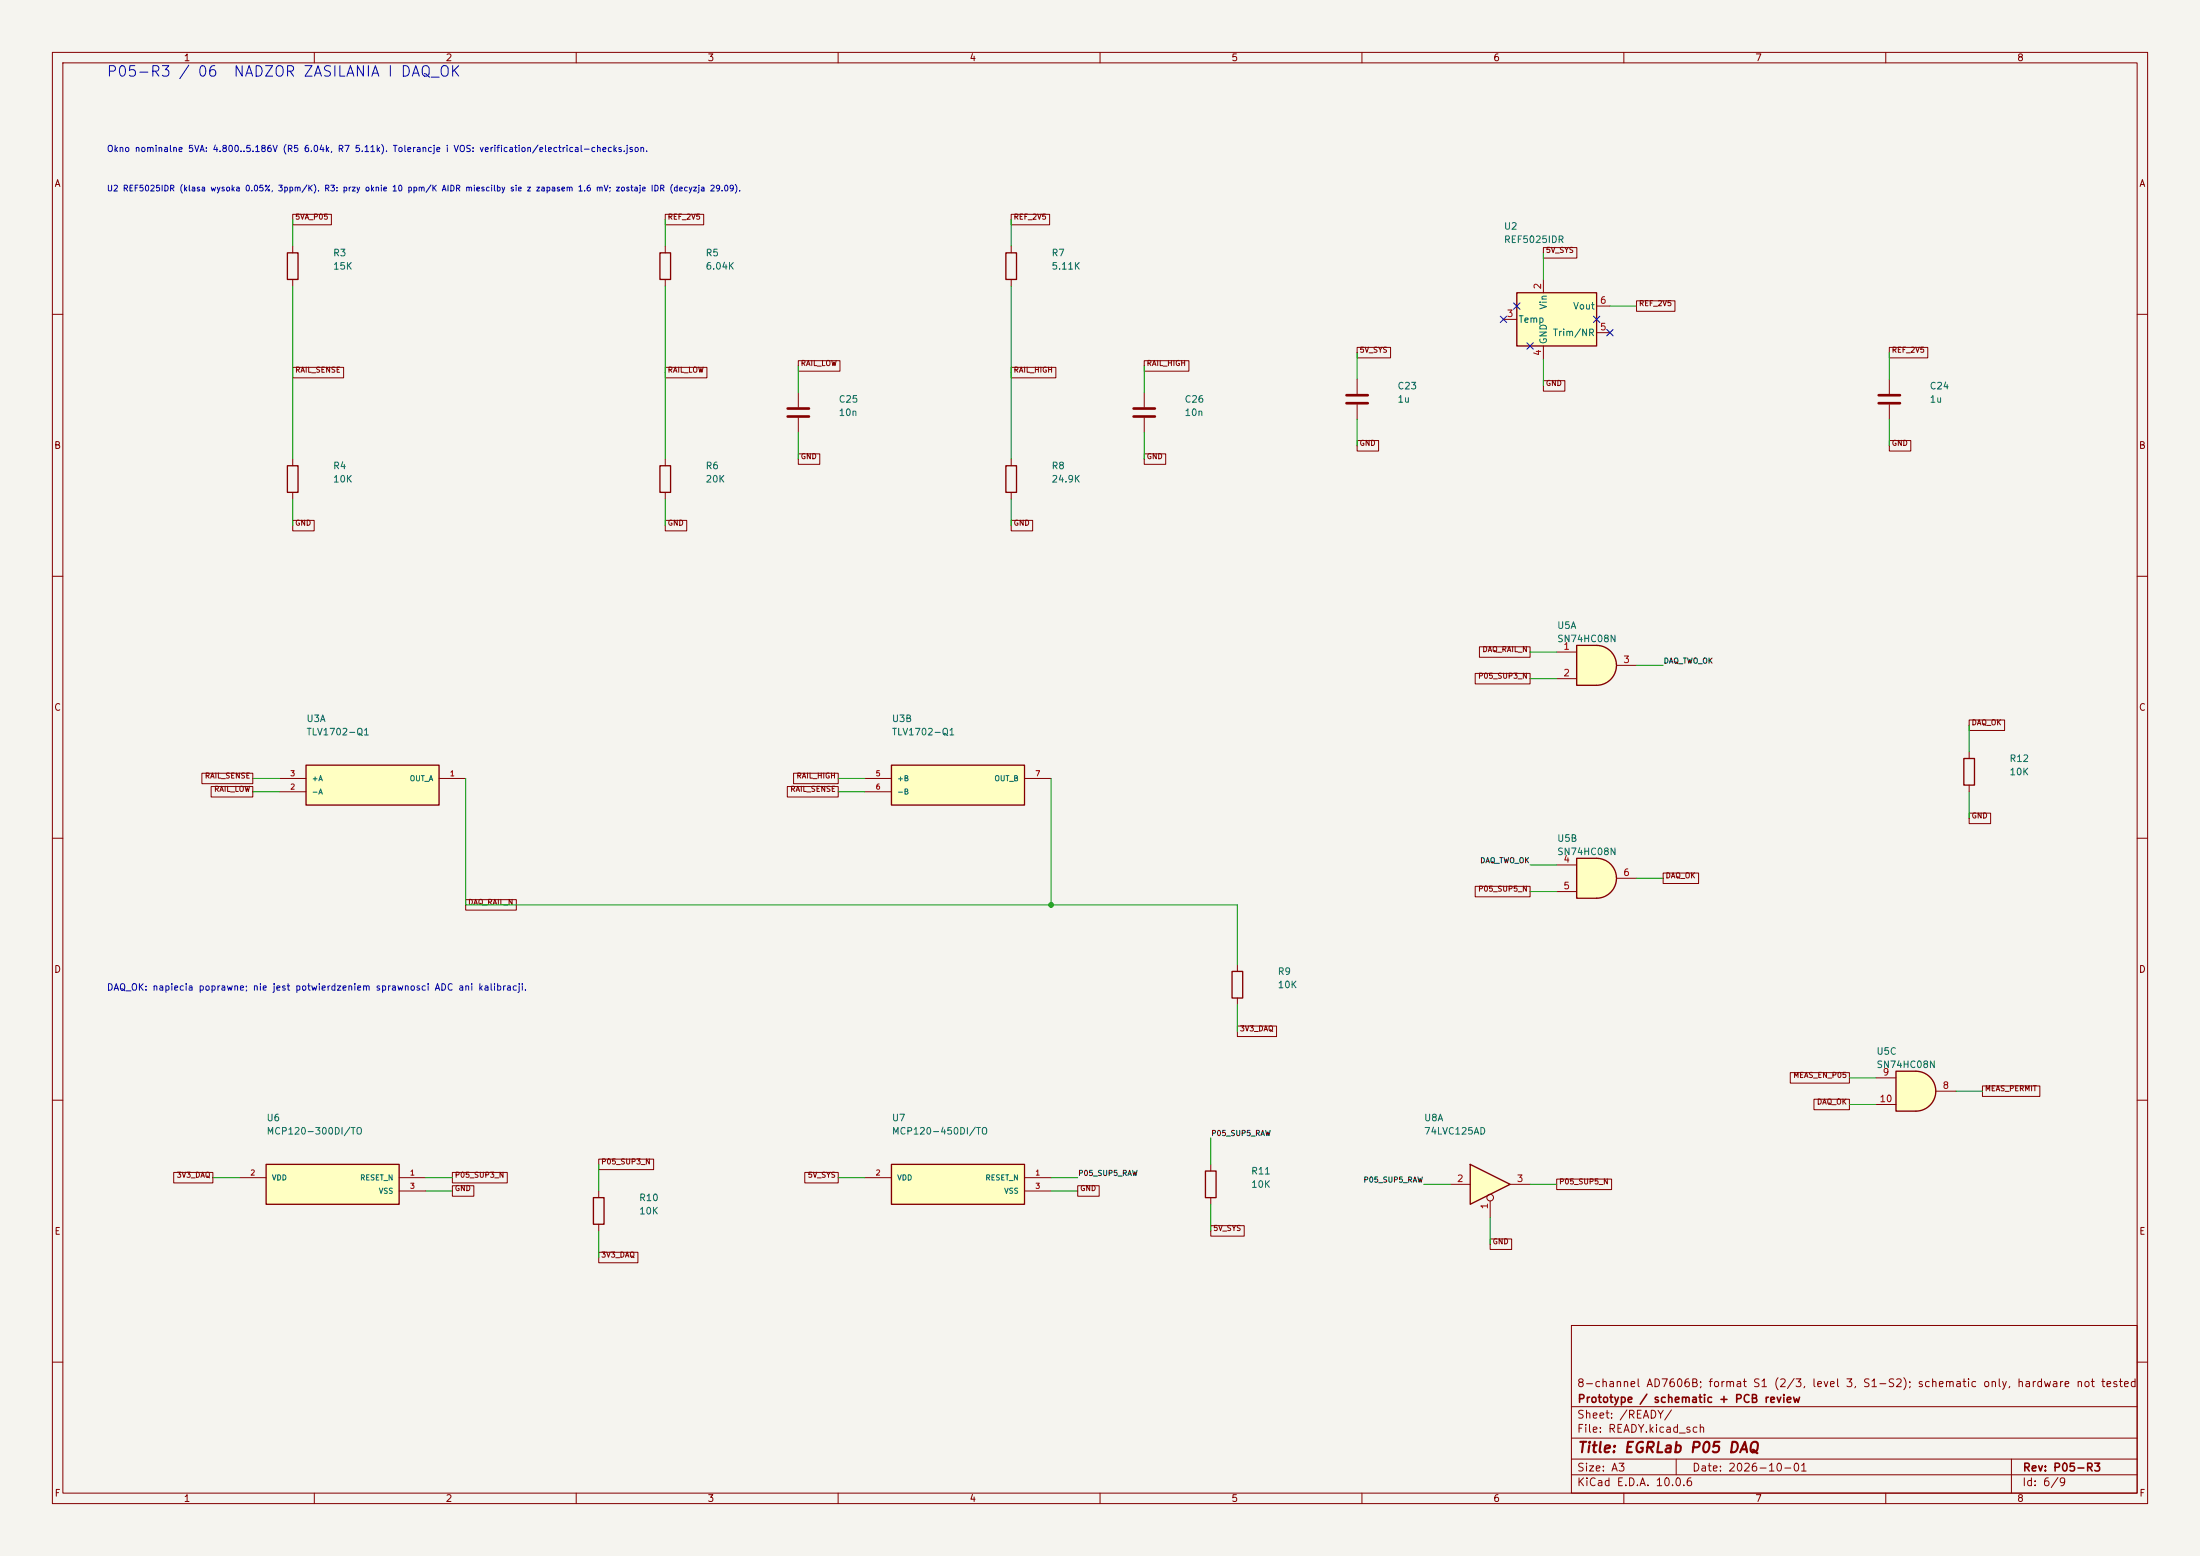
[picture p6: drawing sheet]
(kicad_sch (version 20250114) (generator "eeschema") (paper "A3") (title_block (title "EGRLab P05 DAQ") (date "2026-10-01") (rev "P05-R3") (company "Prototype / schematic + PCB review") (comment 1 "8-channel AD7606B; format S1 (2/3, level 3, S1-S2); schematic only, hardware not tested"))(lib_symbols (symbol "P05:R" (pin_numbers (hide yes)) (pin_names (offset 0)) (exclude_from_sim no) (in_bom yes) (on_board yes) (in_pos_files yes) (duplicate_pin_numbers_are_jumpers no) (symbol "R_0_1" (rectangle (start -1.016 -2.54) (end 1.016 2.54) (stroke (width 0.254) (type default)) (fill (type none)))) (symbol "R_1_1" (pin passive line (at 0 3.81 270) (length 1.27) (name "" (effects (font (size 1.27 1.27)))) (number "1" (effects (font (size 1.27 1.27))))) (pin passive line (at 0 -3.81 90) (length 1.27) (name "" (effects (font (size 1.27 1.27)))) (number "2" (effects (font (size 1.27 1.27)))))) (embedded_fonts no))(symbol "P05:C" (pin_numbers (hide yes)) (pin_names (offset 0.254)) (exclude_from_sim no) (in_bom yes) (on_board yes) (in_pos_files yes) (duplicate_pin_numbers_are_jumpers no) (symbol "C_0_1" (polyline (pts (xy -2.032 0.762) (xy 2.032 0.762)) (stroke (width 0.508) (type default)) (fill (type none))) (polyline (pts (xy -2.032 -0.762) (xy 2.032 -0.762)) (stroke (width 0.508) (type default)) (fill (type none)))) (symbol "C_1_1" (pin passive line (at 0 3.81 270) (length 2.794) (name "" (effects (font (size 1.27 1.27)))) (number "1" (effects (font (size 1.27 1.27))))) (pin passive line (at 0 -3.81 90) (length 2.794) (name "" (effects (font (size 1.27 1.27)))) (number "2" (effects (font (size 1.27 1.27)))))) (embedded_fonts no))(symbol "P05:REF5025AD" (pin_names (offset 0.254)) (exclude_from_sim no) (in_bom yes) (on_board yes) (in_pos_files yes) (duplicate_pin_numbers_are_jumpers no) (symbol "REF5025AD_0_1" (rectangle (start -7.62 5.08) (end 7.62 -5.08) (stroke (width 0.254) (type default)) (fill (type background)))) (symbol "REF5025AD_1_1" (pin no_connect line (at -7.62 2.54 0) (length 2.54) (hide yes) (name "DNC" (effects (font (size 1.27 1.27)))) (number "1" (effects (font (size 1.27 1.27))))) (pin power_in line (at -2.54 7.62 270) (length 2.54) (name "Vin" (effects (font (size 1.27 1.27)))) (number "2" (effects (font (size 1.27 1.27))))) (pin passive line (at -10.16 0 0) (length 2.54) (name "Temp" (effects (font (size 1.27 1.27)))) (number "3" (effects (font (size 1.27 1.27))))) (pin power_in line (at -2.54 -7.62 90) (length 2.54) (name "GND" (effects (font (size 1.27 1.27)))) (number "4" (effects (font (size 1.27 1.27))))) (pin passive line (at 10.16 -2.54 180) (length 2.54) (name "Trim/NR" (effects (font (size 1.27 1.27)))) (number "5" (effects (font (size 1.27 1.27))))) (pin power_out line (at 10.16 2.54 180) (length 2.54) (name "Vout" (effects (font (size 1.27 1.27)))) (number "6" (effects (font (size 1.27 1.27))))) (pin no_connect line (at -5.08 -5.08 90) (length 2.54) (hide yes) (name "NC" (effects (font (size 1.27 1.27)))) (number "7" (effects (font (size 1.27 1.27))))) (pin no_connect line (at 7.62 0 180) (length 2.54) (hide yes) (name "DNC" (effects (font (size 1.27 1.27)))) (number "8" (effects (font (size 1.27 1.27)))))) (embedded_fonts no))(symbol "P05:TLV1702AQDGKRQ1" (pin_names (offset 1.016)) (in_bom yes) (on_board yes) (symbol "TLV1702AQDGKRQ1_1_1" (rectangle (start -12.7 3.81) (end 12.7 -3.81) (stroke (width .254) (type default)) (fill (type background)))) (symbol "TLV1702AQDGKRQ1_1_0" (pin input line (at -17.78 1.27 0) (length 5.08) (name "+A" (effects (font (size 1.0 1.0)))) (number "3" (effects (font (size 1 1))))) (pin input line (at -17.78 -1.27 0) (length 5.08) (name "-A" (effects (font (size 1.0 1.0)))) (number "2" (effects (font (size 1 1))))) (pin open_collector line (at 17.78 1.27 180) (length 5.08) (name "OUT_A" (effects (font (size 1.0 1.0)))) (number "1" (effects (font (size 1 1)))))) (symbol "TLV1702AQDGKRQ1_2_1" (rectangle (start -12.7 3.81) (end 12.7 -3.81) (stroke (width .254) (type default)) (fill (type background)))) (symbol "TLV1702AQDGKRQ1_2_0" (pin input line (at -17.78 1.27 0) (length 5.08) (name "+B" (effects (font (size 1.0 1.0)))) (number "5" (effects (font (size 1 1))))) (pin input line (at -17.78 -1.27 0) (length 5.08) (name "-B" (effects (font (size 1.0 1.0)))) (number "6" (effects (font (size 1 1))))) (pin open_collector line (at 17.78 1.27 180) (length 5.08) (name "OUT_B" (effects (font (size 1.0 1.0)))) (number "7" (effects (font (size 1 1)))))) (symbol "TLV1702AQDGKRQ1_3_1" (rectangle (start -12.7 2.54) (end 12.7 -2.54) (stroke (width .254) (type default)) (fill (type background)))) (symbol "TLV1702AQDGKRQ1_3_0" (pin power_in line (at -17.78 0.0 0) (length 5.08) (name "VCC" (effects (font (size 1.0 1.0)))) (number "8" (effects (font (size 1 1))))) (pin power_in line (at 17.78 0.0 180) (length 5.08) (name "GND" (effects (font (size 1.0 1.0)))) (number "4" (effects (font (size 1 1)))))))(symbol "P05:MCP120_D_TO" (pin_names (offset 1.016)) (in_bom yes) (on_board yes) (symbol "MCP120_D_TO_1_1" (rectangle (start -12.7 3.81) (end 12.7 -3.81) (stroke (width .254) (type default)) (fill (type background)))) (symbol "MCP120_D_TO_1_0" (pin power_in line (at -17.78 1.27 0) (length 5.08) (name "VDD" (effects (font (size 1.0 1.0)))) (number "2" (effects (font (size 1 1))))) (pin open_collector line (at 17.78 1.27 180) (length 5.08) (name "RESET_N" (effects (font (size 1.0 1.0)))) (number "1" (effects (font (size 1 1))))) (pin power_in line (at 17.78 -1.27 180) (length 5.08) (name "VSS" (effects (font (size 1.0 1.0)))) (number "3" (effects (font (size 1 1)))))))(symbol "P05:74LVC125AD" (pin_names (offset 1.016)) (exclude_from_sim no) (in_bom yes) (on_board yes) (in_pos_files yes) (duplicate_pin_numbers_are_jumpers no) (symbol "74LVC125AD_1_0" (polyline (pts (xy -3.81 3.81) (xy -3.81 -3.81) (xy 3.81 0) (xy -3.81 3.81)) (stroke (width 0.254) (type default)) (fill (type background))) (pin input inverted (at 0 -6.35 90) (length 4.445) (name "" (effects (font (size 1.27 1.27)))) (number "1" (effects (font (size 1.27 1.27))))) (pin input line (at -7.62 0 0) (length 3.81) (name "" (effects (font (size 1.27 1.27)))) (number "2" (effects (font (size 1.27 1.27))))) (pin tri_state line (at 7.62 0 180) (length 3.81) (name "" (effects (font (size 1.27 1.27)))) (number "3" (effects (font (size 1.27 1.27)))))) (symbol "74LVC125AD_2_0" (polyline (pts (xy -3.81 3.81) (xy -3.81 -3.81) (xy 3.81 0) (xy -3.81 3.81)) (stroke (width 0.254) (type default)) (fill (type background))) (pin input inverted (at 0 -6.35 90) (length 4.445) (name "" (effects (font (size 1.27 1.27)))) (number "4" (effects (font (size 1.27 1.27))))) (pin input line (at -7.62 0 0) (length 3.81) (name "" (effects (font (size 1.27 1.27)))) (number "5" (effects (font (size 1.27 1.27))))) (pin tri_state line (at 7.62 0 180) (length 3.81) (name "" (effects (font (size 1.27 1.27)))) (number "6" (effects (font (size 1.27 1.27)))))) (symbol "74LVC125AD_3_0" (polyline (pts (xy -3.81 3.81) (xy -3.81 -3.81) (xy 3.81 0) (xy -3.81 3.81)) (stroke (width 0.254) (type default)) (fill (type background))) (pin tri_state line (at 7.62 0 180) (length 3.81) (name "" (effects (font (size 1.27 1.27)))) (number "8" (effects (font (size 1.27 1.27))))) (pin input line (at -7.62 0 0) (length 3.81) (name "" (effects (font (size 1.27 1.27)))) (number "9" (effects (font (size 1.27 1.27))))) (pin input inverted (at 0 -6.35 90) (length 4.445) (name "" (effects (font (size 1.27 1.27)))) (number "10" (effects (font (size 1.27 1.27)))))) (symbol "74LVC125AD_4_0" (polyline (pts (xy -3.81 3.81) (xy -3.81 -3.81) (xy 3.81 0) (xy -3.81 3.81)) (stroke (width 0.254) (type default)) (fill (type background))) (pin tri_state line (at 7.62 0 180) (length 3.81) (name "" (effects (font (size 1.27 1.27)))) (number "11" (effects (font (size 1.27 1.27))))) (pin input line (at -7.62 0 0) (length 3.81) (name "" (effects (font (size 1.27 1.27)))) (number "12" (effects (font (size 1.27 1.27))))) (pin input inverted (at 0 -6.35 90) (length 4.445) (name "" (effects (font (size 1.27 1.27)))) (number "13" (effects (font (size 1.27 1.27)))))) (symbol "74LVC125AD_5_0" (pin power_in line (at 0 -12.7 90) (length 5.08) (name "GND" (effects (font (size 1.27 1.27)))) (number "7" (effects (font (size 1.27 1.27))))) (pin power_in line (at 0 12.7 270) (length 5.08) (name "VCC" (effects (font (size 1.27 1.27)))) (number "14" (effects (font (size 1.27 1.27)))))) (symbol "74LVC125AD_5_1" (rectangle (start -5.08 7.62) (end 5.08 -7.62) (stroke (width 0.254) (type default)) (fill (type background)))) (embedded_fonts no))(symbol "P05:SN74HC08N" (body_styles demorgan) (pin_names (offset 1.016)) (exclude_from_sim no) (in_bom yes) (on_board yes) (in_pos_files yes) (duplicate_pin_numbers_are_jumpers no) (symbol "SN74HC08N_1_1" (arc (start 0 3.81) (mid 3.7934 0) (end 0 -3.81) (stroke (width 0.254) (type default)) (fill (type background))) (polyline (pts (xy 0 3.81) (xy -3.81 3.81) (xy -3.81 -3.81) (xy 0 -3.81)) (stroke (width 0.254) (type default)) (fill (type background))) (pin input line (at -7.62 2.54 0) (length 3.81) (name "" (effects (font (size 1.27 1.27)))) (number "1" (effects (font (size 1.27 1.27))))) (pin input line (at -7.62 -2.54 0) (length 3.81) (name "" (effects (font (size 1.27 1.27)))) (number "2" (effects (font (size 1.27 1.27))))) (pin output line (at 7.62 0 180) (length 3.81) (name "" (effects (font (size 1.27 1.27)))) (number "3" (effects (font (size 1.27 1.27)))))) (symbol "SN74HC08N_1_2" (arc (start -3.81 3.81) (mid -2.589 0) (end -3.81 -3.81) (stroke (width 0.254) (type default)) (fill (type none))) (polyline (pts (xy -3.81 3.81) (xy -0.635 3.81)) (stroke (width 0.254) (type default)) (fill (type background))) (polyline (pts (xy -3.81 -3.81) (xy -0.635 -3.81)) (stroke (width 0.254) (type default)) (fill (type background))) (arc (start 3.81 0) (mid 2.1855 -2.584) (end -0.6096 -3.81) (stroke (width 0.254) (type default)) (fill (type background))) (arc (start -0.6096 3.81) (mid 2.1928 2.5924) (end 3.81 0) (stroke (width 0.254) (type default)) (fill (type background))) (polyline (pts (xy -0.635 3.81) (xy -3.81 3.81) (xy -3.81 3.81) (xy -3.556 3.4036) (xy -3.0226 2.2606) (xy -2.6924 1.0414) (xy -2.6162 -0.254) (xy -2.7686 -1.4986) (xy -3.175 -2.7178) (xy -3.81 -3.81) (xy -3.81 -3.81) (xy -0.635 -3.81)) (stroke (width -25.4) (type default)) (fill (type background))) (pin input inverted (at -7.62 2.54 0) (length 4.318) (name "" (effects (font (size 1.27 1.27)))) (number "1" (effects (font (size 1.27 1.27))))) (pin input inverted (at -7.62 -2.54 0) (length 4.318) (name "" (effects (font (size 1.27 1.27)))) (number "2" (effects (font (size 1.27 1.27))))) (pin output inverted (at 7.62 0 180) (length 3.81) (name "" (effects (font (size 1.27 1.27)))) (number "3" (effects (font (size 1.27 1.27)))))) (symbol "SN74HC08N_2_1" (arc (start 0 3.81) (mid 3.7934 0) (end 0 -3.81) (stroke (width 0.254) (type default)) (fill (type background))) (polyline (pts (xy 0 3.81) (xy -3.81 3.81) (xy -3.81 -3.81) (xy 0 -3.81)) (stroke (width 0.254) (type default)) (fill (type background))) (pin input line (at -7.62 2.54 0) (length 3.81) (name "" (effects (font (size 1.27 1.27)))) (number "4" (effects (font (size 1.27 1.27))))) (pin input line (at -7.62 -2.54 0) (length 3.81) (name "" (effects (font (size 1.27 1.27)))) (number "5" (effects (font (size 1.27 1.27))))) (pin output line (at 7.62 0 180) (length 3.81) (name "" (effects (font (size 1.27 1.27)))) (number "6" (effects (font (size 1.27 1.27)))))) (symbol "SN74HC08N_2_2" (arc (start -3.81 3.81) (mid -2.589 0) (end -3.81 -3.81) (stroke (width 0.254) (type default)) (fill (type none))) (polyline (pts (xy -3.81 3.81) (xy -0.635 3.81)) (stroke (width 0.254) (type default)) (fill (type background))) (polyline (pts (xy -3.81 -3.81) (xy -0.635 -3.81)) (stroke (width 0.254) (type default)) (fill (type background))) (arc (start 3.81 0) (mid 2.1855 -2.584) (end -0.6096 -3.81) (stroke (width 0.254) (type default)) (fill (type background))) (arc (start -0.6096 3.81) (mid 2.1928 2.5924) (end 3.81 0) (stroke (width 0.254) (type default)) (fill (type background))) (polyline (pts (xy -0.635 3.81) (xy -3.81 3.81) (xy -3.81 3.81) (xy -3.556 3.4036) (xy -3.0226 2.2606) (xy -2.6924 1.0414) (xy -2.6162 -0.254) (xy -2.7686 -1.4986) (xy -3.175 -2.7178) (xy -3.81 -3.81) (xy -3.81 -3.81) (xy -0.635 -3.81)) (stroke (width -25.4) (type default)) (fill (type background))) (pin input inverted (at -7.62 2.54 0) (length 4.318) (name "" (effects (font (size 1.27 1.27)))) (number "4" (effects (font (size 1.27 1.27))))) (pin input inverted (at -7.62 -2.54 0) (length 4.318) (name "" (effects (font (size 1.27 1.27)))) (number "5" (effects (font (size 1.27 1.27))))) (pin output inverted (at 7.62 0 180) (length 3.81) (name "" (effects (font (size 1.27 1.27)))) (number "6" (effects (font (size 1.27 1.27)))))) (symbol "SN74HC08N_3_1" (arc (start 0 3.81) (mid 3.7934 0) (end 0 -3.81) (stroke (width 0.254) (type default)) (fill (type background))) (polyline (pts (xy 0 3.81) (xy -3.81 3.81) (xy -3.81 -3.81) (xy 0 -3.81)) (stroke (width 0.254) (type default)) (fill (type background))) (pin output line (at 7.62 0 180) (length 3.81) (name "" (effects (font (size 1.27 1.27)))) (number "8" (effects (font (size 1.27 1.27))))) (pin input line (at -7.62 2.54 0) (length 3.81) (name "" (effects (font (size 1.27 1.27)))) (number "9" (effects (font (size 1.27 1.27))))) (pin input line (at -7.62 -2.54 0) (length 3.81) (name "" (effects (font (size 1.27 1.27)))) (number "10" (effects (font (size 1.27 1.27)))))) (symbol "SN74HC08N_3_2" (arc (start -3.81 3.81) (mid -2.589 0) (end -3.81 -3.81) (stroke (width 0.254) (type default)) (fill (type none))) (polyline (pts (xy -3.81 3.81) (xy -0.635 3.81)) (stroke (width 0.254) (type default)) (fill (type background))) (polyline (pts (xy -3.81 -3.81) (xy -0.635 -3.81)) (stroke (width 0.254) (type default)) (fill (type background))) (arc (start 3.81 0) (mid 2.1855 -2.584) (end -0.6096 -3.81) (stroke (width 0.254) (type default)) (fill (type background))) (arc (start -0.6096 3.81) (mid 2.1928 2.5924) (end 3.81 0) (stroke (width 0.254) (type default)) (fill (type background))) (polyline (pts (xy -0.635 3.81) (xy -3.81 3.81) (xy -3.81 3.81) (xy -3.556 3.4036) (xy -3.0226 2.2606) (xy -2.6924 1.0414) (xy -2.6162 -0.254) (xy -2.7686 -1.4986) (xy -3.175 -2.7178) (xy -3.81 -3.81) (xy -3.81 -3.81) (xy -0.635 -3.81)) (stroke (width -25.4) (type default)) (fill (type background))) (pin output inverted (at 7.62 0 180) (length 3.81) (name "" (effects (font (size 1.27 1.27)))) (number "8" (effects (font (size 1.27 1.27))))) (pin input inverted (at -7.62 2.54 0) (length 4.318) (name "" (effects (font (size 1.27 1.27)))) (number "9" (effects (font (size 1.27 1.27))))) (pin input inverted (at -7.62 -2.54 0) (length 4.318) (name "" (effects (font (size 1.27 1.27)))) (number "10" (effects (font (size 1.27 1.27)))))) (symbol "SN74HC08N_4_1" (arc (start 0 3.81) (mid 3.7934 0) (end 0 -3.81) (stroke (width 0.254) (type default)) (fill (type background))) (polyline (pts (xy 0 3.81) (xy -3.81 3.81) (xy -3.81 -3.81) (xy 0 -3.81)) (stroke (width 0.254) (type default)) (fill (type background))) (pin output line (at 7.62 0 180) (length 3.81) (name "" (effects (font (size 1.27 1.27)))) (number "11" (effects (font (size 1.27 1.27))))) (pin input line (at -7.62 2.54 0) (length 3.81) (name "" (effects (font (size 1.27 1.27)))) (number "12" (effects (font (size 1.27 1.27))))) (pin input line (at -7.62 -2.54 0) (length 3.81) (name "" (effects (font (size 1.27 1.27)))) (number "13" (effects (font (size 1.27 1.27)))))) (symbol "SN74HC08N_4_2" (arc (start -3.81 3.81) (mid -2.589 0) (end -3.81 -3.81) (stroke (width 0.254) (type default)) (fill (type none))) (polyline (pts (xy -3.81 3.81) (xy -0.635 3.81)) (stroke (width 0.254) (type default)) (fill (type background))) (polyline (pts (xy -3.81 -3.81) (xy -0.635 -3.81)) (stroke (width 0.254) (type default)) (fill (type background))) (arc (start 3.81 0) (mid 2.1855 -2.584) (end -0.6096 -3.81) (stroke (width 0.254) (type default)) (fill (type background))) (arc (start -0.6096 3.81) (mid 2.1928 2.5924) (end 3.81 0) (stroke (width 0.254) (type default)) (fill (type background))) (polyline (pts (xy -0.635 3.81) (xy -3.81 3.81) (xy -3.81 3.81) (xy -3.556 3.4036) (xy -3.0226 2.2606) (xy -2.6924 1.0414) (xy -2.6162 -0.254) (xy -2.7686 -1.4986) (xy -3.175 -2.7178) (xy -3.81 -3.81) (xy -3.81 -3.81) (xy -0.635 -3.81)) (stroke (width -25.4) (type default)) (fill (type background))) (pin output inverted (at 7.62 0 180) (length 3.81) (name "" (effects (font (size 1.27 1.27)))) (number "11" (effects (font (size 1.27 1.27))))) (pin input inverted (at -7.62 2.54 0) (length 4.318) (name "" (effects (font (size 1.27 1.27)))) (number "12" (effects (font (size 1.27 1.27))))) (pin input inverted (at -7.62 -2.54 0) (length 4.318) (name "" (effects (font (size 1.27 1.27)))) (number "13" (effects (font (size 1.27 1.27)))))) (symbol "SN74HC08N_5_0" (pin power_in line (at 0 -12.7 90) (length 5.08) (name "GND" (effects (font (size 1.27 1.27)))) (number "7" (effects (font (size 1.27 1.27))))) (pin power_in line (at 0 12.7 270) (length 5.08) (name "VCC" (effects (font (size 1.27 1.27)))) (number "14" (effects (font (size 1.27 1.27)))))) (symbol "SN74HC08N_5_1" (rectangle (start -5.08 7.62) (end 5.08 -7.62) (stroke (width 0.254) (type default)) (fill (type background)))) (embedded_fonts no)))(symbol (lib_id "P05:R") (at 55.88 50.8 0) (unit 1) (in_bom yes) (on_board yes) (dnp no) (property "Reference" "R3" (at 63.5 48.26 0) (effects (font (size 1.27 1.27)) (justify left))) (property "Value" "15K" (at 63.5 50.8 0) (effects (font (size 1.27 1.27)) (justify left)))(property "Footprint" "Resistor_SMD:R_1206_3216Metric_Pad1.30x1.75mm_HandSolder" (at 55.88 50.8 0) (effects (font (size 1 1)) hide))(property "MPN" "RT1206BRB0715KL" (at 55.88 50.8 0) (effects (font (size 1 1)) hide))(property "BaselineRef" "R_RAIL_T" (at 55.88 50.8 0) (effects (font (size 1 1)) hide))(property "Datasheet" "" (at 55.88 50.8 0) (effects (font (size 1 1)) hide))(pin "1")(pin "2"))(symbol (lib_id "P05:R") (at 55.88 91.44 0) (unit 1) (in_bom yes) (on_board yes) (dnp no) (property "Reference" "R4" (at 63.5 88.9 0) (effects (font (size 1.27 1.27)) (justify left))) (property "Value" "10K" (at 63.5 91.44000000000001 0) (effects (font (size 1.27 1.27)) (justify left)))(property "Footprint" "Resistor_SMD:R_1206_3216Metric_Pad1.30x1.75mm_HandSolder" (at 55.88 91.44 0) (effects (font (size 1 1)) hide))(property "MPN" "RT1206BRB0710KL" (at 55.88 91.44 0) (effects (font (size 1 1)) hide))(property "BaselineRef" "R_RAIL_B" (at 55.88 91.44 0) (effects (font (size 1 1)) hide))(property "Datasheet" "" (at 55.88 91.44 0) (effects (font (size 1 1)) hide))(pin "1")(pin "2"))(symbol (lib_id "P05:R") (at 127.0 50.8 0) (unit 1) (in_bom yes) (on_board yes) (dnp no) (property "Reference" "R5" (at 134.62 48.26 0) (effects (font (size 1.27 1.27)) (justify left))) (property "Value" "6.04K" (at 134.62 50.8 0) (effects (font (size 1.27 1.27)) (justify left)))(property "Footprint" "Resistor_SMD:R_1206_3216Metric_Pad1.30x1.75mm_HandSolder" (at 127.0 50.8 0) (effects (font (size 1 1)) hide))(property "MPN" "RT1206BRB076K04L" (at 127.0 50.8 0) (effects (font (size 1 1)) hide))(property "BaselineRef" "R_RAIL_LT" (at 127.0 50.8 0) (effects (font (size 1 1)) hide))(property "Datasheet" "" (at 127.0 50.8 0) (effects (font (size 1 1)) hide))(pin "1")(pin "2"))(symbol (lib_id "P05:R") (at 127.0 91.44 0) (unit 1) (in_bom yes) (on_board yes) (dnp no) (property "Reference" "R6" (at 134.62 88.9 0) (effects (font (size 1.27 1.27)) (justify left))) (property "Value" "20K" (at 134.62 91.44000000000001 0) (effects (font (size 1.27 1.27)) (justify left)))(property "Footprint" "Resistor_SMD:R_1206_3216Metric_Pad1.30x1.75mm_HandSolder" (at 127.0 91.44 0) (effects (font (size 1 1)) hide))(property "MPN" "RT1206BRB0720KL" (at 127.0 91.44 0) (effects (font (size 1 1)) hide))(property "BaselineRef" "R_RAIL_LB" (at 127.0 91.44 0) (effects (font (size 1 1)) hide))(property "Datasheet" "" (at 127.0 91.44 0) (effects (font (size 1 1)) hide))(pin "1")(pin "2"))(symbol (lib_id "P05:R") (at 193.04 50.8 0) (unit 1) (in_bom yes) (on_board yes) (dnp no) (property "Reference" "R7" (at 200.66 48.26 0) (effects (font (size 1.27 1.27)) (justify left))) (property "Value" "5.11K" (at 200.66 50.8 0) (effects (font (size 1.27 1.27)) (justify left)))(property "Footprint" "Resistor_SMD:R_1206_3216Metric_Pad1.30x1.75mm_HandSolder" (at 193.04 50.8 0) (effects (font (size 1 1)) hide))(property "MPN" "RT1206BRB075K11L" (at 193.04 50.8 0) (effects (font (size 1 1)) hide))(property "BaselineRef" "R_RAIL_HT" (at 193.04 50.8 0) (effects (font (size 1 1)) hide))(property "Datasheet" "" (at 193.04 50.8 0) (effects (font (size 1 1)) hide))(pin "1")(pin "2"))(symbol (lib_id "P05:R") (at 193.04 91.44 0) (unit 1) (in_bom yes) (on_board yes) (dnp no) (property "Reference" "R8" (at 200.66 88.9 0) (effects (font (size 1.27 1.27)) (justify left))) (property "Value" "24.9K" (at 200.66 91.44000000000001 0) (effects (font (size 1.27 1.27)) (justify left)))(property "Footprint" "Resistor_SMD:R_1206_3216Metric_Pad1.30x1.75mm_HandSolder" (at 193.04 91.44 0) (effects (font (size 1 1)) hide))(property "MPN" "RT1206BRB0724K9L" (at 193.04 91.44 0) (effects (font (size 1 1)) hide))(property "BaselineRef" "R_RAIL_HB" (at 193.04 91.44 0) (effects (font (size 1 1)) hide))(property "Datasheet" "" (at 193.04 91.44 0) (effects (font (size 1 1)) hide))(pin "1")(pin "2"))(symbol (lib_id "P05:C") (at 152.4 78.74 0) (unit 1) (in_bom yes) (on_board yes) (dnp no) (property "Reference" "C25" (at 160.02 76.2 0) (effects (font (size 1.27 1.27)) (justify left))) (property "Value" "10n" (at 160.02 78.74000000000001 0) (effects (font (size 1.27 1.27)) (justify left)))(property "Footprint" "Capacitor_SMD:C_1206_3216Metric_Pad1.33x1.80mm_HandSolder" (at 152.4 78.74 0) (effects (font (size 1 1)) hide))(property "MPN" "SMD 1206 X7R 25V 10% 10n" (at 152.4 78.74 0) (effects (font (size 1 1)) hide))(property "BaselineRef" "C_RAIL_LOW" (at 152.4 78.74 0) (effects (font (size 1 1)) hide))(property "Datasheet" "" (at 152.4 78.74 0) (effects (font (size 1 1)) hide))(pin "1")(pin "2"))(symbol (lib_id "P05:C") (at 218.44 78.74 0) (unit 1) (in_bom yes) (on_board yes) (dnp no) (property "Reference" "C26" (at 226.06 76.2 0) (effects (font (size 1.27 1.27)) (justify left))) (property "Value" "10n" (at 226.06 78.74000000000001 0) (effects (font (size 1.27 1.27)) (justify left)))(property "Footprint" "Capacitor_SMD:C_1206_3216Metric_Pad1.33x1.80mm_HandSolder" (at 218.44 78.74 0) (effects (font (size 1 1)) hide))(property "MPN" "SMD 1206 X7R 25V 10% 10n" (at 218.44 78.74 0) (effects (font (size 1 1)) hide))(property "BaselineRef" "C_RAIL_HIGH" (at 218.44 78.74 0) (effects (font (size 1 1)) hide))(property "Datasheet" "" (at 218.44 78.74 0) (effects (font (size 1 1)) hide))(pin "1")(pin "2"))(symbol (lib_id "P05:REF5025AD") (at 297.18 60.96 0) (unit 1) (in_bom yes) (on_board yes) (dnp no) (property "Reference" "U2" (at 287.02 43.18 0) (effects (font (size 1.27 1.27)) (justify left))) (property "Value" "REF5025IDR" (at 287.02 45.72 0) (effects (font (size 1.27 1.27)) (justify left)))(property "Footprint" "Package_SO:SOIC-8_3.9x4.9mm_P1.27mm" (at 297.18 60.96 0) (effects (font (size 1 1)) hide))(property "MPN" "REF5025IDR" (at 297.18 60.96 0) (effects (font (size 1 1)) hide))(property "BaselineRef" "U13" (at 297.18 60.96 0) (effects (font (size 1 1)) hide))(property "Datasheet" "https://www.ti.com/lit/ds/symlink/ref5025.pdf" (at 297.18 60.96 0) (effects (font (size 1 1)) hide))(pin "1")(pin "2")(pin "3")(pin "4")(pin "5")(pin "6")(pin "7")(pin "8"))(symbol (lib_id "P05:C") (at 259.08 76.2 0) (unit 1) (in_bom yes) (on_board yes) (dnp no) (property "Reference" "C23" (at 266.7 73.66 0) (effects (font (size 1.27 1.27)) (justify left))) (property "Value" "1u" (at 266.7 76.2 0) (effects (font (size 1.27 1.27)) (justify left)))(property "Footprint" "Capacitor_SMD:C_1206_3216Metric_Pad1.33x1.80mm_HandSolder" (at 259.08 76.2 0) (effects (font (size 1 1)) hide))(property "MPN" "SMD 1206 X7R 25V 10% 1u" (at 259.08 76.2 0) (effects (font (size 1 1)) hide))(property "BaselineRef" "C_REF_IN" (at 259.08 76.2 0) (effects (font (size 1 1)) hide))(property "Datasheet" "" (at 259.08 76.2 0) (effects (font (size 1 1)) hide))(pin "1")(pin "2"))(symbol (lib_id "P05:C") (at 360.68 76.2 0) (unit 1) (in_bom yes) (on_board yes) (dnp no) (property "Reference" "C24" (at 368.3 73.66 0) (effects (font (size 1.27 1.27)) (justify left))) (property "Value" "1u" (at 368.3 76.2 0) (effects (font (size 1.27 1.27)) (justify left)))(property "Footprint" "Capacitor_SMD:C_1206_3216Metric_Pad1.33x1.80mm_HandSolder" (at 360.68 76.2 0) (effects (font (size 1 1)) hide))(property "MPN" "SMD 1206 X7R 25V 10% 1u" (at 360.68 76.2 0) (effects (font (size 1 1)) hide))(property "BaselineRef" "C_REF_OUT" (at 360.68 76.2 0) (effects (font (size 1 1)) hide))(property "Datasheet" "" (at 360.68 76.2 0) (effects (font (size 1 1)) hide))(pin "1")(pin "2"))(wire (pts (xy 55.88 54.61) (xy 55.88 71.12)) (stroke (width 0) (type default)))(wire (pts (xy 55.88 87.63) (xy 55.88 71.12)) (stroke (width 0) (type default)))(global_label "RAIL_SENSE" (shape passive)  (at 55.88 71.12 0) (effects (font (size 1 1)) (justify left bottom)))(wire (pts (xy 127.0 54.61) (xy 127.0 71.12)) (stroke (width 0) (type default)))(wire (pts (xy 127.0 87.63) (xy 127.0 71.12)) (stroke (width 0) (type default)))(global_label "RAIL_LOW" (shape passive)  (at 127.0 71.12 0) (effects (font (size 1 1)) (justify left bottom)))(wire (pts (xy 193.04 54.61) (xy 193.04 71.12)) (stroke (width 0) (type default)))(wire (pts (xy 193.04 87.63) (xy 193.04 71.12)) (stroke (width 0) (type default)))(global_label "RAIL_HIGH" (shape passive)  (at 193.04 71.12 0) (effects (font (size 1 1)) (justify left bottom)))(symbol (lib_id "P05:TLV1702AQDGKRQ1") (at 71.12 149.86 0) (unit 1) (in_bom yes) (on_board yes) (dnp no) (property "Reference" "U3" (at 58.42 137.16 0) (effects (font (size 1.27 1.27)) (justify left))) (property "Value" "TLV1702-Q1" (at 58.42 139.7 0) (effects (font (size 1.27 1.27)) (justify left)))(property "Footprint" "Package_SO:VSSOP-8_3x3mm_P0.65mm" (at 71.12 149.86 0) (effects (font (size 1 1)) hide))(property "MPN" "TLV1702AQDGKRQ1" (at 71.12 149.86 0) (effects (font (size 1 1)) hide))(property "BaselineRef" "U6" (at 71.12 149.86 0) (effects (font (size 1 1)) hide))(property "Datasheet" "https://www.ti.com/lit/ds/symlink/tlv1702-q1.pdf" (at 71.12 149.86 0) (effects (font (size 1 1)) hide))(pin "3")(pin "2")(pin "1"))(symbol (lib_id "P05:TLV1702AQDGKRQ1") (at 182.88 149.86 0) (unit 2) (in_bom yes) (on_board yes) (dnp no) (property "Reference" "U3" (at 170.18 137.16 0) (effects (font (size 1.27 1.27)) (justify left))) (property "Value" "TLV1702-Q1" (at 170.18 139.7 0) (effects (font (size 1.27 1.27)) (justify left)))(property "Footprint" "Package_SO:VSSOP-8_3x3mm_P0.65mm" (at 182.88 149.86 0) (effects (font (size 1 1)) hide))(property "MPN" "TLV1702AQDGKRQ1" (at 182.88 149.86 0) (effects (font (size 1 1)) hide))(property "BaselineRef" "U6" (at 182.88 149.86 0) (effects (font (size 1 1)) hide))(property "Datasheet" "https://www.ti.com/lit/ds/symlink/tlv1702-q1.pdf" (at 182.88 149.86 0) (effects (font (size 1 1)) hide))(pin "5")(pin "6")(pin "7"))(symbol (lib_id "P05:R") (at 236.22 187.96 0) (unit 1) (in_bom yes) (on_board yes) (dnp no) (property "Reference" "R9" (at 243.84 185.42 0) (effects (font (size 1.27 1.27)) (justify left))) (property "Value" "10K" (at 243.84 187.95999999999998 0) (effects (font (size 1.27 1.27)) (justify left)))(property "Footprint" "Resistor_SMD:R_1206_3216Metric_Pad1.30x1.75mm_HandSolder" (at 236.22 187.96 0) (effects (font (size 1 1)) hide))(property "MPN" "RC1206FR-0710KL" (at 236.22 187.96 0) (effects (font (size 1 1)) hide))(property "BaselineRef" "R_RAIL_PULL" (at 236.22 187.96 0) (effects (font (size 1 1)) hide))(property "Datasheet" "" (at 236.22 187.96 0) (effects (font (size 1 1)) hide))(pin "1")(pin "2"))(wire (pts (xy 88.9 148.59) (xy 88.9 172.72)) (stroke (width 0) (type default)))(wire (pts (xy 200.66 148.59) (xy 200.66 172.72)) (stroke (width 0) (type default)))(wire (pts (xy 236.22 184.15) (xy 236.22 172.72)) (stroke (width 0) (type default)))(wire (pts (xy 88.9 172.72) (xy 200.66 172.72)) (stroke (width 0) (type default)))(wire (pts (xy 200.66 172.72) (xy 236.22 172.72)) (stroke (width 0) (type default)))(global_label "DAQ_RAIL_N" (shape passive)  (at 88.9 172.72 0) (effects (font (size 1 1)) (justify left bottom)))(symbol (lib_id "P05:MCP120_D_TO") (at 63.5 226.06 0) (unit 1) (in_bom yes) (on_board yes) (dnp no) (property "Reference" "U6" (at 50.8 213.36 0) (effects (font (size 1.27 1.27)) (justify left))) (property "Value" "MCP120-300DI/TO" (at 50.8 215.9 0) (effects (font (size 1.27 1.27)) (justify left)))(property "Footprint" "Package_TO_SOT_THT:TO-92_Inline_Wide" (at 63.5 226.06 0) (effects (font (size 1 1)) hide))(property "MPN" "MCP120-300DI/TO" (at 63.5 226.06 0) (effects (font (size 1 1)) hide))(property "BaselineRef" "U_SUP3" (at 63.5 226.06 0) (effects (font (size 1 1)) hide))(property "Datasheet" "https://ww1.microchip.com/downloads/en/DeviceDoc/11184d.pdf" (at 63.5 226.06 0) (effects (font (size 1 1)) hide))(pin "2")(pin "1")(pin "3"))(symbol (lib_id "P05:MCP120_D_TO") (at 182.88 226.06 0) (unit 1) (in_bom yes) (on_board yes) (dnp no) (property "Reference" "U7" (at 170.18 213.36 0) (effects (font (size 1.27 1.27)) (justify left))) (property "Value" "MCP120-450DI/TO" (at 170.18 215.9 0) (effects (font (size 1.27 1.27)) (justify left)))(property "Footprint" "Package_TO_SOT_THT:TO-92_Inline_Wide" (at 182.88 226.06 0) (effects (font (size 1 1)) hide))(property "MPN" "MCP120-450DI/TO" (at 182.88 226.06 0) (effects (font (size 1 1)) hide))(property "BaselineRef" "U_SUP5" (at 182.88 226.06 0) (effects (font (size 1 1)) hide))(property "Datasheet" "https://ww1.microchip.com/downloads/en/DeviceDoc/11184d.pdf" (at 182.88 226.06 0) (effects (font (size 1 1)) hide))(pin "2")(pin "1")(pin "3"))(symbol (lib_id "P05:R") (at 114.3 231.14 0) (unit 1) (in_bom yes) (on_board yes) (dnp no) (property "Reference" "R10" (at 121.92 228.6 0) (effects (font (size 1.27 1.27)) (justify left))) (property "Value" "10K" (at 121.92 231.14 0) (effects (font (size 1.27 1.27)) (justify left)))(property "Footprint" "Resistor_SMD:R_1206_3216Metric_Pad1.30x1.75mm_HandSolder" (at 114.3 231.14 0) (effects (font (size 1 1)) hide))(property "MPN" "RC1206FR-0710KL" (at 114.3 231.14 0) (effects (font (size 1 1)) hide))(property "BaselineRef" "R_U_SUP3" (at 114.3 231.14 0) (effects (font (size 1 1)) hide))(property "Datasheet" "" (at 114.3 231.14 0) (effects (font (size 1 1)) hide))(pin "1")(pin "2"))(symbol (lib_id "P05:R") (at 231.14 226.06 0) (unit 1) (in_bom yes) (on_board yes) (dnp no) (property "Reference" "R11" (at 238.76 223.52 0) (effects (font (size 1.27 1.27)) (justify left))) (property "Value" "10K" (at 238.76 226.06 0) (effects (font (size 1.27 1.27)) (justify left)))(property "Footprint" "Resistor_SMD:R_1206_3216Metric_Pad1.30x1.75mm_HandSolder" (at 231.14 226.06 0) (effects (font (size 1 1)) hide))(property "MPN" "RC1206FR-0710KL" (at 231.14 226.06 0) (effects (font (size 1 1)) hide))(property "BaselineRef" "R_SUP5_RAW" (at 231.14 226.06 0) (effects (font (size 1 1)) hide))(property "Datasheet" "" (at 231.14 226.06 0) (effects (font (size 1 1)) hide))(pin "1")(pin "2"))(symbol (lib_id "P05:74LVC125AD") (at 284.48 226.06 0) (unit 1) (in_bom yes) (on_board yes) (dnp no) (property "Reference" "U8" (at 271.78 213.36 0) (effects (font (size 1.27 1.27)) (justify left))) (property "Value" "74LVC125AD" (at 271.78 215.9 0) (effects (font (size 1.27 1.27)) (justify left)))(property "Footprint" "Package_SO:SOIC-14_3.9x8.7mm_P1.27mm" (at 284.48 226.06 0) (effects (font (size 1 1)) hide))(property "MPN" "74LVC125AD,118" (at 284.48 226.06 0) (effects (font (size 1 1)) hide))(property "BaselineRef" "U_SUPBUF" (at 284.48 226.06 0) (effects (font (size 1 1)) hide))(property "Datasheet" "https://assets.nexperia.com/documents/data-sheet/74LVC125A.pdf" (at 284.48 226.06 0) (effects (font (size 1 1)) hide))(pin "1")(pin "2")(pin "3"))(symbol (lib_id "P05:SN74HC08N") (at 304.8 127.0 0) (unit 1) (in_bom yes) (on_board yes) (dnp no) (property "Reference" "U5" (at 297.18 119.38 0) (effects (font (size 1.27 1.27)) (justify left))) (property "Value" "SN74HC08N" (at 297.18 121.92 0) (effects (font (size 1.27 1.27)) (justify left)))(property "Footprint" "Package_DIP:DIP-14_W7.62mm" (at 304.8 127.0 0) (effects (font (size 1 1)) hide))(property "MPN" "SN74HC08N" (at 304.8 127.0 0) (effects (font (size 1 1)) hide))(property "BaselineRef" "U_READY" (at 304.8 127.0 0) (effects (font (size 1 1)) hide))(property "Datasheet" "https://www.ti.com/lit/ds/symlink/sn74hc08.pdf" (at 304.8 127.0 0) (effects (font (size 1 1)) hide))(pin "1")(pin "2")(pin "3"))(symbol (lib_id "P05:SN74HC08N") (at 304.8 167.64 0) (unit 2) (in_bom yes) (on_board yes) (dnp no) (property "Reference" "U5" (at 297.18 160.02 0) (effects (font (size 1.27 1.27)) (justify left))) (property "Value" "SN74HC08N" (at 297.18 162.56 0) (effects (font (size 1.27 1.27)) (justify left)))(property "Footprint" "Package_DIP:DIP-14_W7.62mm" (at 304.8 167.64 0) (effects (font (size 1 1)) hide))(property "MPN" "SN74HC08N" (at 304.8 167.64 0) (effects (font (size 1 1)) hide))(property "BaselineRef" "U_READY" (at 304.8 167.64 0) (effects (font (size 1 1)) hide))(property "Datasheet" "https://www.ti.com/lit/ds/symlink/sn74hc08.pdf" (at 304.8 167.64 0) (effects (font (size 1 1)) hide))(pin "4")(pin "5")(pin "6"))(symbol (lib_id "P05:SN74HC08N") (at 365.76 208.28 0) (unit 3) (in_bom yes) (on_board yes) (dnp no) (property "Reference" "U5" (at 358.14 200.66 0) (effects (font (size 1.27 1.27)) (justify left))) (property "Value" "SN74HC08N" (at 358.14 203.2 0) (effects (font (size 1.27 1.27)) (justify left)))(property "Footprint" "Package_DIP:DIP-14_W7.62mm" (at 365.76 208.28 0) (effects (font (size 1 1)) hide))(property "MPN" "SN74HC08N" (at 365.76 208.28 0) (effects (font (size 1 1)) hide))(property "BaselineRef" "U_READY" (at 365.76 208.28 0) (effects (font (size 1 1)) hide))(property "Datasheet" "https://www.ti.com/lit/ds/symlink/sn74hc08.pdf" (at 365.76 208.28 0) (effects (font (size 1 1)) hide))(pin "8")(pin "9")(pin "10"))(symbol (lib_id "P05:R") (at 375.92 147.32 0) (unit 1) (in_bom yes) (on_board yes) (dnp no) (property "Reference" "R12" (at 383.54 144.78 0) (effects (font (size 1.27 1.27)) (justify left))) (property "Value" "10K" (at 383.54 147.32 0) (effects (font (size 1.27 1.27)) (justify left)))(property "Footprint" "Resistor_SMD:R_1206_3216Metric_Pad1.30x1.75mm_HandSolder" (at 375.92 147.32 0) (effects (font (size 1 1)) hide))(property "MPN" "RC1206FR-0710KL" (at 375.92 147.32 0) (effects (font (size 1 1)) hide))(property "BaselineRef" "R_READY_PD" (at 375.92 147.32 0) (effects (font (size 1 1)) hide))(property "Datasheet" "" (at 375.92 147.32 0) (effects (font (size 1 1)) hide))(pin "1")(pin "2"))(text "Okno nominalne 5VA: 4.800..5.186V (R5 6.04k, R7 5.11k). Tolerancje i VOS: verification/electrical-checks.json." (at 20.32 27.94 0) (effects (font (size 1.2 1.2)) (justify left top)))(text "U2 REF5025IDR (klasa wysoka 0.05%, 3ppm/K). R3: przy oknie 10 ppm/K AIDR miescilby sie z zapasem 1.6 mV; zostaje IDR (decyzja 29.09)." (at 20.32 35.56 0) (effects (font (size 1.1 1.1)) (justify left top)))(text "DAQ_OK: napiecia poprawne; nie jest potwierdzeniem sprawnosci ADC ani kalibracji." (at 20.32 187.96 0) (effects (font (size 1.25 1.25)) (justify left top)))(text "P05-R3 / 06  NADZOR ZASILANIA I DAQ_OK" (at 20.32 12.7 0) (effects (font (size 2 2)) (justify left top)))(wire (pts (xy 55.88 46.99) (xy 55.88 41.91)) (stroke (width 0) (type default)))(global_label "5VA_P05" (shape passive) (at 55.88 41.91 0) (effects (font (size 1 1)) (justify left bottom)))(wire (pts (xy 55.88 95.25) (xy 55.88 100.33)) (stroke (width 0) (type default)))(global_label "GND" (shape passive) (at 55.88 100.33 0) (effects (font (size 1 1)) (justify left bottom)))(wire (pts (xy 127.0 46.99) (xy 127.0 41.91)) (stroke (width 0) (type default)))(global_label "REF_2V5" (shape passive) (at 127.0 41.91 0) (effects (font (size 1 1)) (justify left bottom)))(wire (pts (xy 127.0 95.25) (xy 127.0 100.33)) (stroke (width 0) (type default)))(global_label "GND" (shape passive) (at 127.0 100.33 0) (effects (font (size 1 1)) (justify left bottom)))(wire (pts (xy 193.04 46.99) (xy 193.04 41.91)) (stroke (width 0) (type default)))(global_label "REF_2V5" (shape passive) (at 193.04 41.91 0) (effects (font (size 1 1)) (justify left bottom)))(wire (pts (xy 193.04 95.25) (xy 193.04 100.33)) (stroke (width 0) (type default)))(global_label "GND" (shape passive) (at 193.04 100.33 0) (effects (font (size 1 1)) (justify left bottom)))(wire (pts (xy 152.4 74.93) (xy 152.4 69.85)) (stroke (width 0) (type default)))(global_label "RAIL_LOW" (shape passive) (at 152.4 69.85 0) (effects (font (size 1 1)) (justify left bottom)))(wire (pts (xy 152.4 82.55) (xy 152.4 87.63)) (stroke (width 0) (type default)))(global_label "GND" (shape passive) (at 152.4 87.63 0) (effects (font (size 1 1)) (justify left bottom)))(wire (pts (xy 218.44 74.93) (xy 218.44 69.85)) (stroke (width 0) (type default)))(global_label "RAIL_HIGH" (shape passive) (at 218.44 69.85 0) (effects (font (size 1 1)) (justify left bottom)))(wire (pts (xy 218.44 82.55) (xy 218.44 87.63)) (stroke (width 0) (type default)))(global_label "GND" (shape passive) (at 218.44 87.63 0) (effects (font (size 1 1)) (justify left bottom)))(no_connect (at 289.56 58.42))(wire (pts (xy 294.64 53.34) (xy 294.64 48.26)) (stroke (width 0) (type default)))(global_label "5V_SYS" (shape passive) (at 294.64 48.26 0) (effects (font (size 1 1)) (justify left bottom)))(no_connect (at 287.02 60.96))(wire (pts (xy 294.64 68.58) (xy 294.64 73.66)) (stroke (width 0) (type default)))(global_label "GND" (shape passive) (at 294.64 73.66 0) (effects (font (size 1 1)) (justify left bottom)))(no_connect (at 307.34 63.5))(wire (pts (xy 307.34 58.42) (xy 312.42 58.42)) (stroke (width 0) (type default)))(global_label "REF_2V5" (shape passive) (at 312.42 58.42 0) (effects (font (size 1 1)) (justify left bottom)))(no_connect (at 292.1 66.04))(no_connect (at 304.8 60.96))(wire (pts (xy 259.08 72.39) (xy 259.08 67.31)) (stroke (width 0) (type default)))(global_label "5V_SYS" (shape passive) (at 259.08 67.31 0) (effects (font (size 1 1)) (justify left bottom)))(wire (pts (xy 259.08 80.01) (xy 259.08 85.09)) (stroke (width 0) (type default)))(global_label "GND" (shape passive) (at 259.08 85.09 0) (effects (font (size 1 1)) (justify left bottom)))(wire (pts (xy 360.68 72.39) (xy 360.68 67.31)) (stroke (width 0) (type default)))(global_label "REF_2V5" (shape passive) (at 360.68 67.31 0) (effects (font (size 1 1)) (justify left bottom)))(wire (pts (xy 360.68 80.01) (xy 360.68 85.09)) (stroke (width 0) (type default)))(global_label "GND" (shape passive) (at 360.68 85.09 0) (effects (font (size 1 1)) (justify left bottom)))(wire (pts (xy 53.34 148.59) (xy 48.26 148.59)) (stroke (width 0) (type default)))(global_label "RAIL_SENSE" (shape passive) (at 48.26 148.59 0) (effects (font (size 1 1)) (justify right bottom)))(wire (pts (xy 53.34 151.13) (xy 48.26 151.13)) (stroke (width 0) (type default)))(global_label "RAIL_LOW" (shape passive) (at 48.26 151.13 0) (effects (font (size 1 1)) (justify right bottom)))(wire (pts (xy 165.1 148.59) (xy 160.02 148.59)) (stroke (width 0) (type default)))(global_label "RAIL_HIGH" (shape passive) (at 160.02 148.59 0) (effects (font (size 1 1)) (justify right bottom)))(wire (pts (xy 165.1 151.13) (xy 160.02 151.13)) (stroke (width 0) (type default)))(global_label "RAIL_SENSE" (shape passive) (at 160.02 151.13 0) (effects (font (size 1 1)) (justify right bottom)))(wire (pts (xy 236.22 191.77) (xy 236.22 196.85)) (stroke (width 0) (type default)))(global_label "3V3_DAQ" (shape passive) (at 236.22 196.85 0) (effects (font (size 1 1)) (justify left bottom)))(wire (pts (xy 45.72 224.79) (xy 40.64 224.79)) (stroke (width 0) (type default)))(global_label "3V3_DAQ" (shape passive) (at 40.64 224.79 0) (effects (font (size 1 1)) (justify right bottom)))(wire (pts (xy 81.28 224.79) (xy 86.36 224.79)) (stroke (width 0) (type default)))(global_label "P05_SUP3_N" (shape passive) (at 86.36 224.79 0) (effects (font (size 1 1)) (justify left bottom)))(wire (pts (xy 81.28 227.33) (xy 86.36 227.33)) (stroke (width 0) (type default)))(global_label "GND" (shape passive) (at 86.36 227.33 0) (effects (font (size 1 1)) (justify left bottom)))(wire (pts (xy 165.1 224.79) (xy 160.02 224.79)) (stroke (width 0) (type default)))(global_label "5V_SYS" (shape passive) (at 160.02 224.79 0) (effects (font (size 1 1)) (justify right bottom)))(wire (pts (xy 200.66 224.79) (xy 205.74 224.79)) (stroke (width 0) (type default)))(label "P05_SUP5_RAW"  (at 205.74 224.79 0) (effects (font (size 1 1)) (justify left bottom)))(wire (pts (xy 200.66 227.33) (xy 205.74 227.33)) (stroke (width 0) (type default)))(global_label "GND" (shape passive) (at 205.74 227.33 0) (effects (font (size 1 1)) (justify left bottom)))(wire (pts (xy 114.3 227.33) (xy 114.3 222.25)) (stroke (width 0) (type default)))(global_label "P05_SUP3_N" (shape passive) (at 114.3 222.25 0) (effects (font (size 1 1)) (justify left bottom)))(wire (pts (xy 114.3 234.95) (xy 114.3 240.03)) (stroke (width 0) (type default)))(global_label "3V3_DAQ" (shape passive) (at 114.3 240.03 0) (effects (font (size 1 1)) (justify left bottom)))(wire (pts (xy 231.14 222.25) (xy 231.14 217.17)) (stroke (width 0) (type default)))(label "P05_SUP5_RAW"  (at 231.14 217.17 0) (effects (font (size 1 1)) (justify left bottom)))(wire (pts (xy 231.14 229.87) (xy 231.14 234.95)) (stroke (width 0) (type default)))(global_label "5V_SYS" (shape passive) (at 231.14 234.95 0) (effects (font (size 1 1)) (justify left bottom)))(wire (pts (xy 284.48 232.41) (xy 284.48 237.49)) (stroke (width 0) (type default)))(global_label "GND" (shape passive) (at 284.48 237.49 0) (effects (font (size 1 1)) (justify left bottom)))(wire (pts (xy 276.86 226.06) (xy 271.78 226.06)) (stroke (width 0) (type default)))(label "P05_SUP5_RAW"  (at 271.78 226.06 0) (effects (font (size 1 1)) (justify right bottom)))(wire (pts (xy 292.1 226.06) (xy 297.18 226.06)) (stroke (width 0) (type default)))(global_label "P05_SUP5_N" (shape passive) (at 297.18 226.06 0) (effects (font (size 1 1)) (justify left bottom)))(wire (pts (xy 297.18 124.46) (xy 292.1 124.46)) (stroke (width 0) (type default)))(global_label "DAQ_RAIL_N" (shape passive) (at 292.1 124.46 0) (effects (font (size 1 1)) (justify right bottom)))(wire (pts (xy 297.18 129.54) (xy 292.1 129.54)) (stroke (width 0) (type default)))(global_label "P05_SUP3_N" (shape passive) (at 292.1 129.54 0) (effects (font (size 1 1)) (justify right bottom)))(wire (pts (xy 312.42 127.0) (xy 317.5 127.0)) (stroke (width 0) (type default)))(label "DAQ_TWO_OK"  (at 317.5 127.0 0) (effects (font (size 1 1)) (justify left bottom)))(wire (pts (xy 297.18 165.1) (xy 292.1 165.1)) (stroke (width 0) (type default)))(label "DAQ_TWO_OK"  (at 292.1 165.1 0) (effects (font (size 1 1)) (justify right bottom)))(wire (pts (xy 297.18 170.18) (xy 292.1 170.18)) (stroke (width 0) (type default)))(global_label "P05_SUP5_N" (shape passive) (at 292.1 170.18 0) (effects (font (size 1 1)) (justify right bottom)))(wire (pts (xy 312.42 167.64) (xy 317.5 167.64)) (stroke (width 0) (type default)))(global_label "DAQ_OK" (shape passive) (at 317.5 167.64 0) (effects (font (size 1 1)) (justify left bottom)))(wire (pts (xy 373.38 208.28) (xy 378.46 208.28)) (stroke (width 0) (type default)))(global_label "MEAS_PERMIT" (shape passive) (at 378.46 208.28 0) (effects (font (size 1 1)) (justify left bottom)))(wire (pts (xy 358.14 205.74) (xy 353.06 205.74)) (stroke (width 0) (type default)))(global_label "MEAS_EN_P05" (shape passive) (at 353.06 205.74 0) (effects (font (size 1 1)) (justify right bottom)))(wire (pts (xy 358.14 210.82) (xy 353.06 210.82)) (stroke (width 0) (type default)))(global_label "DAQ_OK" (shape passive) (at 353.06 210.82 0) (effects (font (size 1 1)) (justify right bottom)))(wire (pts (xy 375.92 143.51) (xy 375.92 138.43)) (stroke (width 0) (type default)))(global_label "DAQ_OK" (shape passive) (at 375.92 138.43 0) (effects (font (size 1 1)) (justify left bottom)))(wire (pts (xy 375.92 151.13) (xy 375.92 156.21)) (stroke (width 0) (type default)))(global_label "GND" (shape passive) (at 375.92 156.21 0) (effects (font (size 1 1)) (justify left bottom)))(junction (at 200.66 172.72) (diameter 0) (color 0 0 0 0)))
